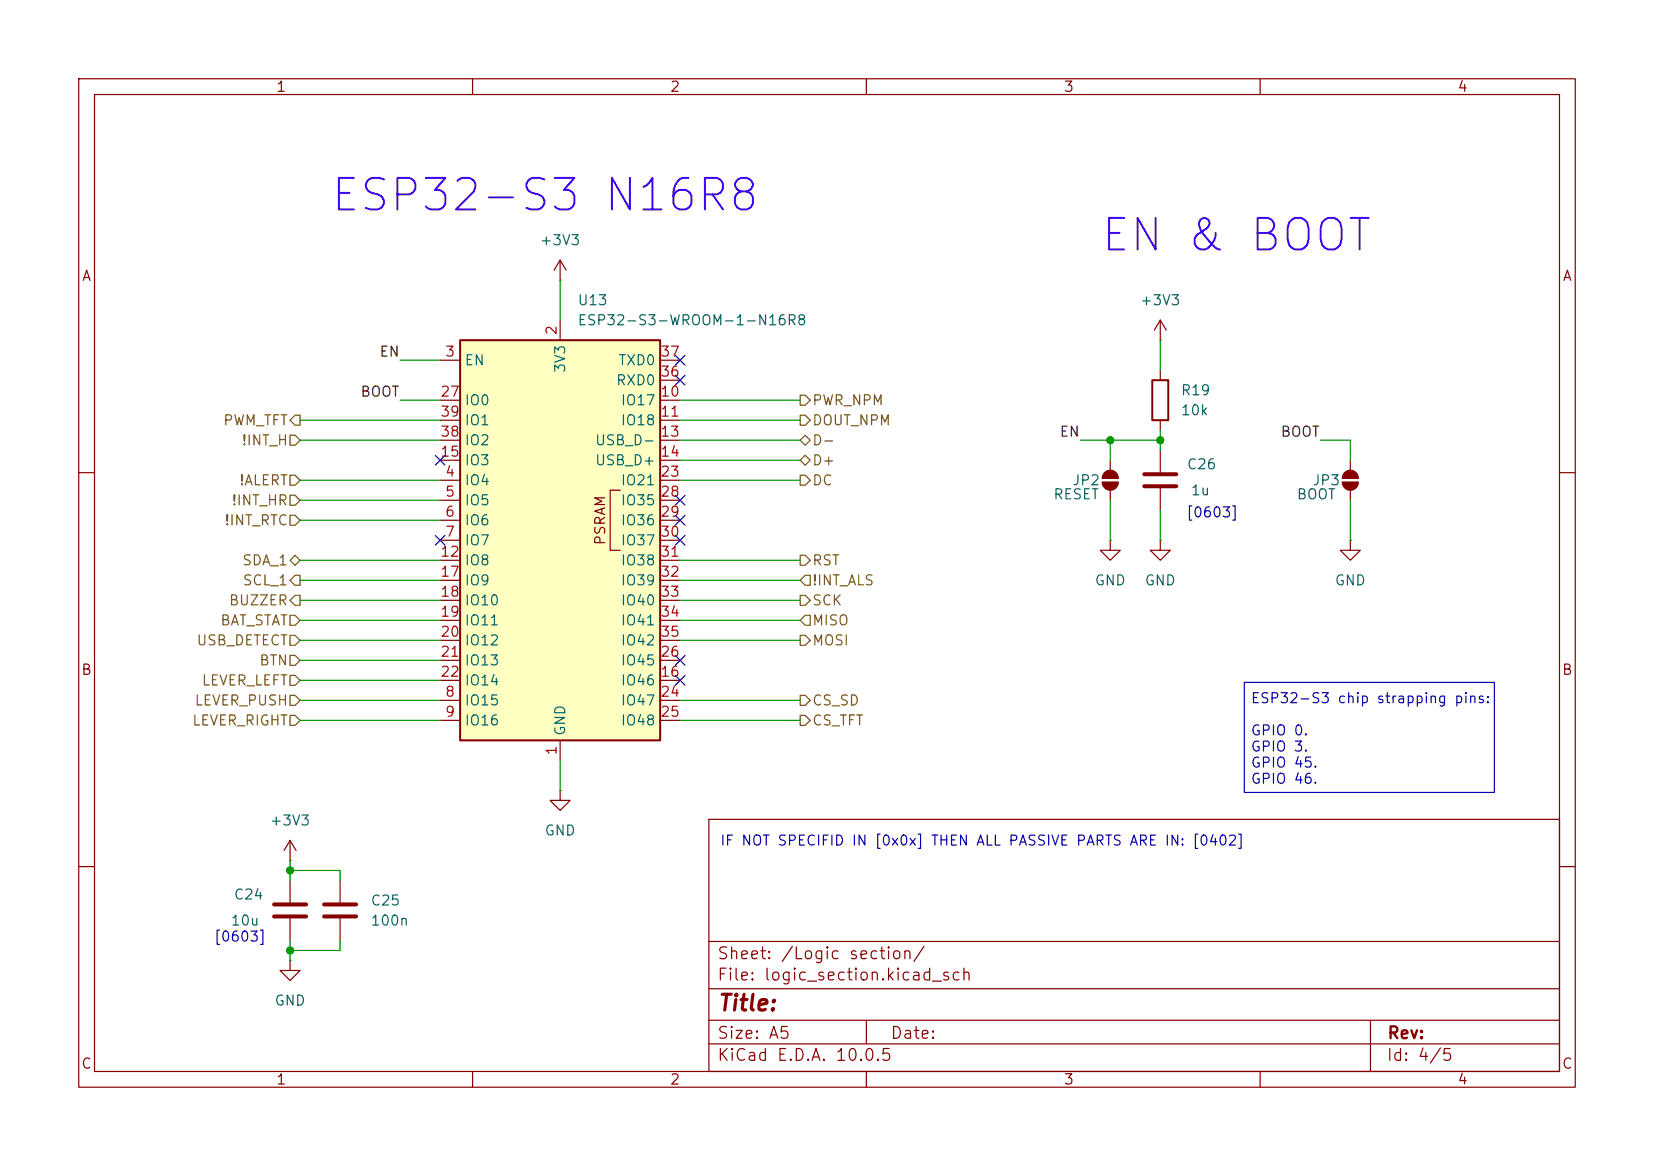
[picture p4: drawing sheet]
<svg xmlns="http://www.w3.org/2000/svg" width="210mm" height="148mm" viewBox="0 0 210 148" stroke-linecap="round" stroke-linejoin="round" font-family="sans-serif">
<g fill="none" stroke="#840000" stroke-width=".15">
<path d="M10 10h190v128h-190zM12 12h186v124h-186zM60 10v2M110 10v2M160 10v2M71.1 35.6h.1M71.1 33l-.7 1.3M71.1 33l.8 1.3M71.1 33v2.6M141 58.4v1.3M147.3 43.2h.1M147.3 40.6v2.6"/>
<path d="M147.3 47v1.3M147.3 53.3v1.3M147.3 57.2v2.7M147.3 40.6l-.7 1.3M147.3 40.6l.8 1.3M171.4 58.4v1.3M10 60h2M140 60.7h2M140 61.2h2M141 68.6v1.3h1.2l-1.2 1.2-1.3-1.2h1.3M141 68.6h.1M141 62.2v1.3"/>
<path d="M147.3 68.6v1.3h1.3l-1.3 1.2-1.3-1.2h1.3M147.3 68.6h.1M147.3 62v2.8M170.4 60.7h2.1M170.4 61.2h2.1M171.4 68.6v1.3h1.3l-1.3 1.2-1.2-1.2h1.2M171.4 68.6h.1M171.4 62.2v1.3M198 60h2M10 110h2M36.8 109.2h.1M36.8 106.7l-.7 1.3"/>
<path d="M36.8 106.7l.8 1.3M36.8 106.7v2.5M36.8 111.8v2.8M36.8 116.6v2.8M71.1 100.3v1.3h1.3l-1.3 1.3-1.3-1.3h1.3M71.1 100.3h.1M90 104h108v32h-108zM90 119.5h108M198 110h2M36.8 121.9v1.3h1.3l-1.3 1.3-1.2-1.3h1.2M36.8 121.9h.1M60 136v2"/>
<path d="M90 132.5h108M90 129.5h108M90 125.5h108M110 136v2M110 129.5v3M160 136v2M174 129.5v6.5"/>
</g>
<g fill="#840000" stroke="#840000" stroke-width=".15">
<path d="M170.7 60a1.02 1.02 0 0 1 1.1-.2 1.02 1.02 0 0 1 .7 .9h-2.1l.1-.4z"/>
<path d="M170.4 61.2h2.1a1.02 1.02 0 0 1-1.1 1 1.02 1.02 0 0 1-1-1z"/>
<path d="M140.2 60a1.02 1.02 0 0 1 1.2-.2 1.02 1.02 0 0 1 .6 .9h-2v-.4z"/>
<path d="M140 61.2h2a1.02 1.02 0 0 1-1 1 1.02 1.02 0 0 1-1-1z"/>
</g>
<path d="M145.3 60.2h4.1M145.3 61.7h4.1M34.8 114.8h4.1M34.8 116.3h4.1" fill="none" stroke="#840000" stroke-width=".51"/>
<path d="M146.3 48.3h2v5h-2z" fill="none" stroke="#840000" stroke-width=".25"/>
<path d="M58.4 43.2h25.4v50.8h-25.4z" fill="#ffffc2"/>
<path d="M58.4 43.2h25.4v50.8h-25.4z" fill="none" stroke="#840000" stroke-width=".25"/>
<g fill="none" stroke="#840000" stroke-width=".15">
<path d="M55.9 45.7h2.5M55.9 50.8h2.5M55.9 53.3h2.5M55.9 55.9h2.5M55.9 58.4h2.5M71.1 40.6v2.6M83.8 45.7h2.6M83.8 50.8h2.6M83.8 53.3h2.6M83.8 55.9h2.6M83.8 58.4h2.6M83.8 48.3h2.6"/>
<path d="M55.9 61h2.5M55.9 63.5h2.5M55.9 66h2.5M55.9 68.6h2.5M55.9 71.1h2.5M55.9 73.7h2.5M55.9 76.2h2.5M55.9 78.7h2.5M78.7 62.2h-1.2v7.7h1.2M83.8 61h2.6M83.8 63.5h2.6M83.8 66h2.6"/>
<path d="M83.8 68.6h2.6M83.8 71.1h2.6M83.8 73.7h2.6M83.8 76.2h2.6M83.8 78.7h2.6M55.9 88.9h2.5M55.9 91.4h2.5M55.9 86.4h2.5M55.9 81.3h2.5M55.9 83.8h2.5M71.1 94v2.5M83.8 88.9h2.6"/>
<path d="M83.8 91.4h2.6M83.8 86.4h2.6M83.8 81.3h2.6M83.8 83.8h2.6M43.2 111.8v2.8M43.2 116.6v2.8"/>
</g>
<path d="M41.1 114.8h4.1M41.1 116.3h4.1" fill="none" stroke="#840000" stroke-width=".51"/>
<g fill="none" stroke="#725600" stroke-width=".15">
<path d="M36.8 55.2h.7l.6 .7-.6 .6h-.7zM36.8 53.3l.7-.6h.6v1.3h-.6zM101.6 55.9l.6-.7 .7 .7-.7 .6zM101.6 58.4l.6-.6 .7 .6-.7 .7zM101.6 50.2h.6l.7 .6-.7 .6h-.6zM101.6 52.7h.6l.7 .6-.7 .7h-.6zM36.8 78.1h.7l.6 .6-.6 .7h-.7zM36.8 71.1l.7-.6 .6 .6-.6 .7zM36.8 73.7l.7-.7h.6v1.3h-.6zM36.8 65.4h.7l.6 .6-.6 .7h-.7zM36.8 62.9h.7l.6 .6-.6 .6h-.7zM36.8 60.3h.7l.6 .7-.6 .6h-.7z"/>
<path d="M37.5 75.6h.6v1.2h-.6l-.7-.6zM101.6 75.6h.6l.7 .6-.7 .6h-.6zM101.6 60.3h.6l.7 .7-.7 .6h-.6zM101.6 70.5h.6l.7 .6-.7 .7h-.6zM102.2 73h.7v1.3h-.7l-.6-.6zM102.2 78.1h.7v1.3h-.7l-.6-.7zM36.8 90.8h.7l.6 .6-.6 .7h-.7zM36.8 85.7h.7l.6 .7-.6 .6h-.7zM36.8 80.6h.7l.6 .7-.6 .6h-.7zM36.8 83.2h.7l.6 .6-.6 .7h-.7zM36.8 88.3h.7l.6 .6-.6 .6h-.7zM101.6 88.3h.6l.7 .6-.7 .6h-.6z"/>
<path d="M101.6 80.6h.6l.7 .7-.7 .6h-.6zM101.6 90.8h.6l.7 .6-.7 .7h-.6z"/>
</g>
<g fill="none" stroke="#009600" stroke-width=".15">
<path d="M71.1 35.6v5M38.1 55.9h17.8M38.1 53.3h17.8M50.8 50.8h5.1M50.8 45.7h5.1M86.4 50.8h15.2M86.4 55.9h15.2M86.4 53.3h15.2M86.4 58.4h15.2M137.2 55.9h10.1M141 55.9v2.5M147.3 43.2v3.8"/>
<path d="M147.3 54.6v2.6M167.6 55.9h3.8v2.5M38.1 78.7h17.8M38.1 73.7h17.8M38.1 71.1h17.8M38.1 66h17.8M38.1 76.2h17.8M38.1 63.5h17.8M38.1 61h17.8M86.4 78.7h15.2M86.4 73.7h15.2M86.4 71.1h15.2"/>
<path d="M86.4 76.2h15.2M86.4 61h15.2M141 63.5v5.1M147.3 64.8v3.8M171.4 63.5v5.1M38.1 83.8h17.8M38.1 81.3h17.8M38.1 88.9h17.8M38.1 91.4h17.8M38.1 86.4h17.8M71.1 96.5v3.8M86.4 81.3h15.2"/>
<path d="M86.4 88.9h15.2M86.4 91.4h15.2M36.8 110.5h6.4v1.3M36.8 109.2v2.6M36.8 119.4v2.5M43.2 119.4v1.3h-6.4"/>
</g>
<g fill="none" stroke="#000084" stroke-width=".15">
<path d="M55.3 57.8l1.2 1.2M56.5 57.8l-1.2 1.2M85.8 45.1l1.2 1.2M85.8 47.7l1.2 1.2M87 45.1l-1.2 1.2M87 47.7l-1.2 1.2M55.3 68l1.2 1.2M56.5 68l-1.2 1.2M85.8 65.4l1.2 1.2M85.8 68l1.2 1.2M85.8 62.9l1.2 1.2M87 65.4l-1.2 1.2"/>
<path d="M87 68l-1.2 1.2M87 62.9l-1.2 1.2M85.8 85.8l1.2 1.2M85.8 83.2l1.2 1.2M87 85.8l-1.2 1.2M87 83.2l-1.2 1.2"/>
</g>
<path d="M158 86.6h31.7v14h-31.7z" fill="none" stroke="#0000c2" stroke-width=".15"/>
<g fill="#009600" stroke="#009600" stroke-width=".13">
<circle cx="147.3" cy="55.9" r=".46"/>
<circle cx="141" cy="55.9" r=".46"/>
<circle cx="36.8" cy="120.7" r=".46"/>
<circle cx="36.8" cy="110.5" r=".46"/>
</g>
<g font-size="4" fill="#4000ff">
<text x="41.7" y="27.8">ESP32-S3 N16R8</text>
<text x="139.5" y="32.9">EN &amp; BOOT</text>
</g>
<text font-size="2" fill="#840000" x="91" y="128.8">Title:</text>
<g font-size="1.5" fill="#840000">
<text x="91" y="124.8">File: logic_section.kicad_sch</text>
<text x="91" y="122.1">Sheet: /Logic section/</text>
<text x="91" y="135">KiCad E.D.A. 10.0.5</text>
<text x="91" y="132.2">Size: A5</text>
<text x="113" y="132.2">Date:</text>
<text x="176" y="135">Id: 4/5</text>
<text x="176.1" y="132.2">Rev:</text>
</g>
<g font-size="1.3" fill="#840000">
<text x="35" y="12">1</text>
<text x="85" y="12">2</text>
<text x="135" y="12">3</text>
<text x="185" y="12">4</text>
<text x="10.3" y="36">A</text>
<text x="198.3" y="36">A</text>
<text x="77.2" y="69.3" transform="rotate(-90 77.2 69.3)">PSRAM</text>
<text x="10.2" y="86">B</text>
<text x="198.2" y="86">B</text>
<text x="10.2" y="136">C</text>
<text x="35" y="138">1</text>
<text x="85" y="138">2</text>
<text x="135" y="138">3</text>
<text x="185" y="138">4</text>
<text x="198.2" y="136">C</text>
</g>
<g font-size="1.3" fill="#006464">
<text x="68.5" y="31.4">+3V3</text>
<text x="73.2" y="39.1">U13</text>
<text x="73.2" y="41.6">ESP32-S3-WROOM-1-N16R8</text>
<text x="144.7" y="39.1">+3V3</text>
<text x="58.9" y="46.7">EN</text>
<text x="72.1" y="47.4" transform="rotate(-90 72.1 47.4)">3V3</text>
<text x="78.4" y="46.7">TXD0</text>
<text x="58.9" y="51.8">IO0</text>
<text x="78.1" y="49.2">RXD0</text>
<text x="78.7" y="51.8">IO17</text>
<text x="149.8" y="50.5">R19</text>
<text x="149.8" y="53">10k</text>
<text x="58.9" y="59.4">IO3</text>
<text x="58.9" y="56.8">IO2</text>
<text x="58.9" y="54.3">IO1</text>
<text x="75.5" y="56.8">USB_D-</text>
<text x="75.5" y="59.4">USB_D+</text>
<text x="78.7" y="54.3">IO18</text>
<text x="150.6" y="59.9">C26</text>
<text x="58.9" y="61.9">IO4</text>
<text x="58.9" y="64.5">IO5</text>
<text x="78.7" y="61.9">IO21</text>
<text x="78.7" y="64.5">IO35</text>
<text x="133.7" y="63.7">RESET</text>
<text x="136.1" y="61.9">JP2</text>
<text x="151.1" y="63.2">1u</text>
<text x="164.6" y="63.7">BOOT</text>
<text x="166.6" y="61.9">JP3</text>
<text x="58.9" y="67">IO6</text>
<text x="58.9" y="69.5">IO7</text>
<text x="78.7" y="67">IO36</text>
<text x="78.7" y="69.5">IO37</text>
<text x="58.9" y="72.1">IO8</text>
<text x="58.9" y="74.6">IO9</text>
<text x="58.9" y="77.2">IO10</text>
<text x="78.7" y="72.1">IO38</text>
<text x="78.7" y="74.6">IO39</text>
<text x="78.7" y="77.2">IO40</text>
<text x="138.9" y="74.6">GND</text>
<text x="145.3" y="74.6">GND</text>
<text x="169.4" y="74.6">GND</text>
<text x="58.9" y="79.7">IO11</text>
<text x="58.9" y="82.2">IO12</text>
<text x="78.7" y="79.7">IO41</text>
<text x="78.7" y="82.2">IO42</text>
<text x="58.9" y="89.9">IO15</text>
<text x="58.9" y="84.8">IO13</text>
<text x="58.9" y="87.3">IO14</text>
<text x="78.7" y="87.3">IO46</text>
<text x="78.7" y="89.9">IO47</text>
<text x="78.7" y="84.8">IO45</text>
<text x="58.9" y="92.4">IO16</text>
<text x="72.1" y="93.5" transform="rotate(-90 72.1 93.5)">GND</text>
<text x="78.7" y="92.4">IO48</text>
<text x="34.2" y="105.1">+3V3</text>
<text x="69.1" y="106.4">GND</text>
<text x="29.2" y="117.8">10u</text>
<text x="29.6" y="114.5">C24</text>
<text x="47" y="115.3">C25</text>
<text x="47" y="117.8">100n</text>
<text x="34.8" y="128">GND</text>
</g>
<g font-size="1.3" fill="#0f0f0f">
<text x="48.1" y="45.6">EN</text>
<text x="45.7" y="50.7">BOOT</text>
<text x="134.5" y="55.8">EN</text>
<text x="162.5" y="55.8">BOOT</text>
</g>
<g font-size="1.3" fill="#a90000">
<text x="56.4" y="45.6">3</text>
<text x="71" y="42.6" transform="rotate(-90 71 42.6)">2</text>
<text x="83.8" y="45.6">37</text>
<text x="55.8" y="50.7">27</text>
<text x="55.8" y="53.2">39</text>
<text x="83.8" y="50.7">10</text>
<text x="83.8" y="53.2">11</text>
<text x="83.8" y="48.1">36</text>
<text x="55.8" y="58.3">15</text>
<text x="55.8" y="55.7">38</text>
<text x="83.8" y="55.7">13</text>
<text x="83.8" y="58.3">14</text>
<text x="56.4" y="60.8">4</text>
<text x="56.4" y="63.4">5</text>
<text x="56.4" y="65.9">6</text>
<text x="83.8" y="60.8">23</text>
<text x="83.8" y="63.4">28</text>
<text x="83.8" y="65.9">29</text>
<text x="55.8" y="71">12</text>
<text x="56.4" y="68.4">7</text>
<text x="83.8" y="68.4">30</text>
<text x="83.8" y="71">31</text>
<text x="55.8" y="73.5">17</text>
<text x="55.8" y="76.1">18</text>
<text x="83.8" y="73.5">32</text>
<text x="83.8" y="76.1">33</text>
<text x="55.8" y="78.6">19</text>
<text x="55.8" y="81.1">20</text>
<text x="55.8" y="83.7">21</text>
<text x="83.8" y="83.7">26</text>
<text x="83.8" y="78.6">34</text>
<text x="83.8" y="81.1">35</text>
<text x="55.8" y="86.2">22</text>
<text x="56.4" y="88.8">8</text>
<text x="83.8" y="86.2">16</text>
<text x="83.8" y="88.8">24</text>
<text x="56.4" y="91.3">9</text>
<text x="71" y="96" transform="rotate(-90 71 96)">1</text>
<text x="83.8" y="91.3">25</text>
</g>
<g font-size="1.3" fill="#725600">
<text x="103" y="51.8">PWR_NPM</text>
<text x="28.2" y="54.3">PWM_TFT</text>
<text x="30.6" y="56.8">!INT_H</text>
<text x="103" y="56.8">D-</text>
<text x="103" y="59.4">D+</text>
<text x="103" y="54.3">DOUT_NPM</text>
<text x="29.3" y="64.5">!INT_HR</text>
<text x="30.3" y="61.9">!ALERT</text>
<text x="103" y="61.9">DC</text>
<text x="28.4" y="67">!INT_RTC</text>
<text x="29" y="77.2">BUZZER</text>
<text x="30.7" y="72.1">SDA_1</text>
<text x="30.7" y="74.6">SCL_1</text>
<text x="103" y="74.6">!INT_ALS</text>
<text x="103" y="77.2">SCK</text>
<text x="103" y="72.1">RST</text>
<text x="24.9" y="82.2">USB_DETECT</text>
<text x="27.9" y="79.7">BAT_STAT</text>
<text x="103" y="79.7">MISO</text>
<text x="103" y="82.2">MOSI</text>
<text x="24.6" y="89.9">LEVER_PUSH</text>
<text x="25.5" y="87.3">LEVER_LEFT</text>
<text x="32.8" y="84.8">BTN</text>
<text x="103" y="89.9">CS_SD</text>
<text x="24.3" y="92.4">LEVER_RIGHT</text>
<text x="103" y="92.4">CS_TFT</text>
</g>
<g font-size="1.3" fill="#0000c2">
<text x="150.5" y="66">[0603]</text>
<text x="158.7" y="89.6">ESP32-S3 chip strapping pins:</text>
<text x="158.7" y="93.7">GPIO 0.</text>
<text x="158.7" y="95.7">GPIO 3.</text>
<text x="158.7" y="97.8">GPIO 45.</text>
<text x="158.7" y="99.8">GPIO 46.</text>
<text x="91.4" y="107.6">IF NOT SPECIFID IN [0x0x] THEN ALL PASSIVE PARTS ARE IN: [0402]</text>
<text x="27.1" y="119.8">[0603]</text>
</g>
</svg>
